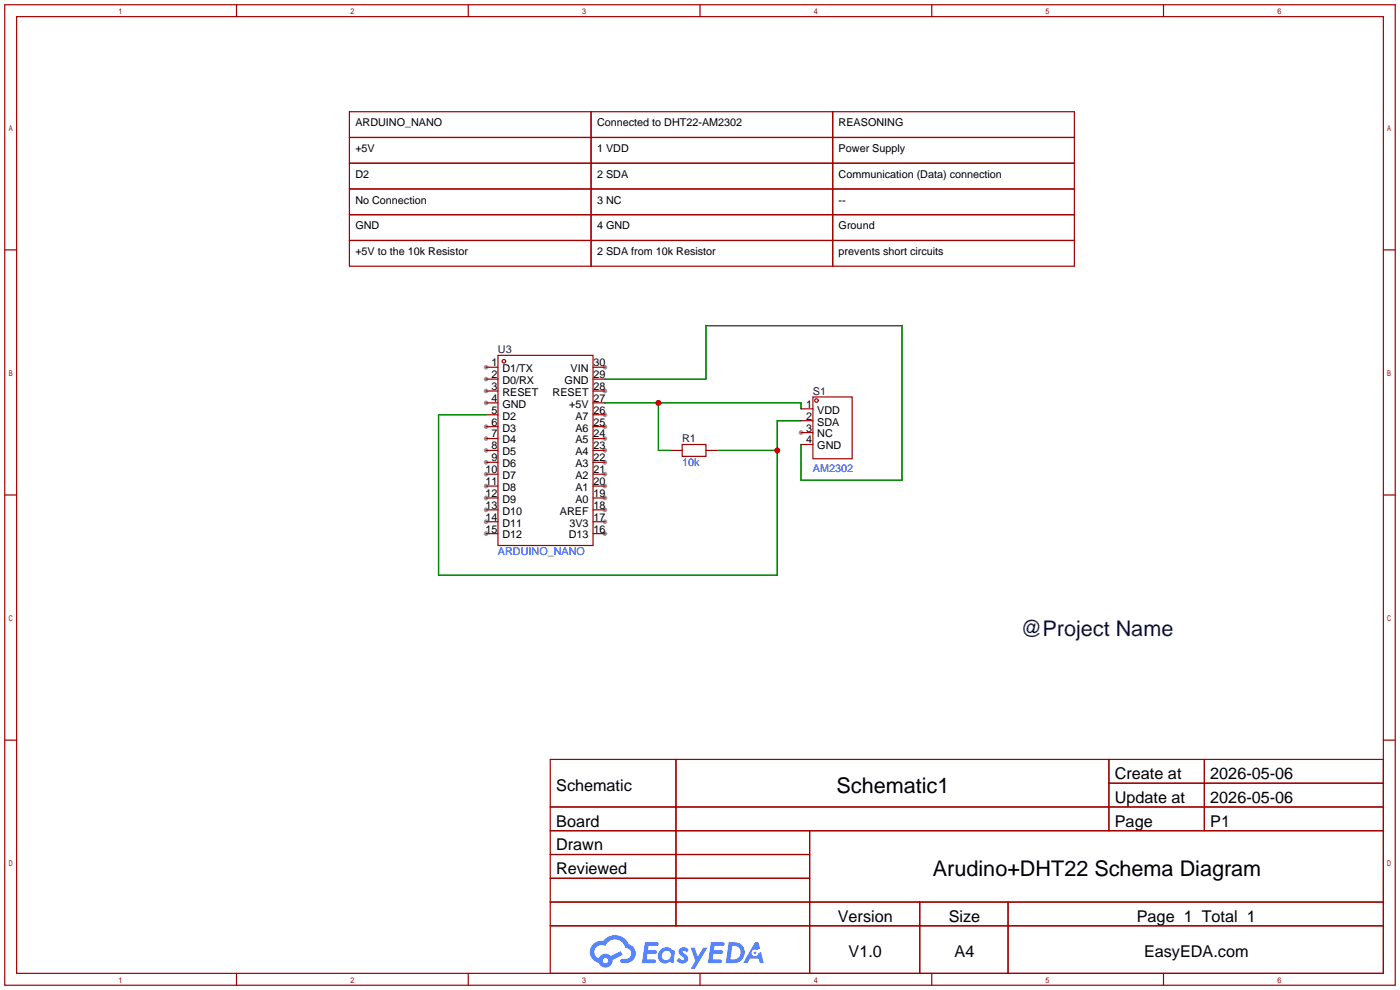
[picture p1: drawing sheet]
<svg xmlns="http://www.w3.org/2000/svg" width="299mm" height="212mm" viewBox="0 0 299 212" stroke-linecap="round" stroke-linejoin="round" font-family="sans-serif">
<g fill="#999">
<circle cx="103.9" cy="78.5" r=".51"/>
<circle cx="103.9" cy="81" r=".51"/>
<circle cx="103.9" cy="83.6" r=".51"/>
<circle cx="103.9" cy="86.1" r=".51"/>
<circle cx="103.9" cy="91.2" r=".51"/>
<circle cx="103.9" cy="93.7" r=".51"/>
<circle cx="103.9" cy="96.3" r=".51"/>
<circle cx="103.9" cy="98.8" r=".51"/>
<circle cx="103.9" cy="101.3" r=".51"/>
<circle cx="103.9" cy="103.9" r=".51"/>
<circle cx="103.9" cy="106.4" r=".51"/>
<circle cx="103.9" cy="109" r=".51"/>
<circle cx="103.9" cy="111.5" r=".51"/>
<circle cx="103.9" cy="114" r=".51"/>
<circle cx="129.3" cy="114" r=".51"/>
<circle cx="129.3" cy="111.5" r=".51"/>
<circle cx="129.3" cy="109" r=".51"/>
<circle cx="129.3" cy="106.4" r=".51"/>
<circle cx="129.3" cy="103.9" r=".51"/>
<circle cx="129.3" cy="101.3" r=".51"/>
<circle cx="129.3" cy="98.8" r=".51"/>
<circle cx="129.3" cy="96.3" r=".51"/>
<circle cx="129.3" cy="93.7" r=".51"/>
<circle cx="129.3" cy="91.2" r=".51"/>
<circle cx="129.3" cy="88.6" r=".51"/>
<circle cx="129.3" cy="83.6" r=".51"/>
<circle cx="129.3" cy="78.5" r=".51"/>
<circle cx="171.2" cy="92.5" r=".51"/>
</g>
<g fill="none" stroke="#a10000" stroke-width=".25">
<path d="M1 1h297.2v209.6h-297.2zM3.6 3.6h292.1v204.4h-292.1zM50.5 1v2.6M100.1 1v2.6M149.6 1v2.6M199.1 1v2.6M248.7 1v2.6M1 53.4h2.6M295.7 53.4h2.5M1 105.8h2.6M295.7 105.8h2.5M1 158.2h2.6"/>
<path d="M295.7 158.2h2.5M117.6 162.3h178.1v45.7h-178.1zM117.6 172.5h178.1M117.6 177.5h178.1M144.5 162.3v35.6M173 177.5v30.5M237 162.3v15.2M237 167.4h58.7M257.4 162.3v15.2M117.6 182.6h55.4M117.6 192.8h178.1M117.6 187.7h55.4"/>
<path d="M117.6 197.9h178.1M196.6 192.8v15.2M215.4 192.8v15.2M50.5 208v2.6M100.1 208v2.6M149.6 208v2.6M199.1 208v2.6M248.7 208v2.6"/>
</g>
<g fill="#5487ff">
<path d="M145.3 202.7a1.3 1.3 0 0 1 1.9 .3l-.4 .6a.54 .54 0 0 0-.9-.2l.1 .2a1.34 1.34 0 0 1 .9 1.8 1.47 1.47 0 0 1-2.3-.1l.5-.6 .8 .5a.31 .31 0 0 0 .4-.3 .31 .31 0 0 0-.3-.4 1.12 1.12 0 0 1-.7-1.8z"/>
<path d="M147.6 202.5h.9l.6 2 1.2-2h.9l-2.7 4.6h-.9l1-1.7z"/>
<path d="M137.8 201.4h1.7a1.31 1.31 0 0 1 1.2 .2 .4 .4 0 0 1-.3 .5l-1.8 .1-.1 .9h1.6a.4 .4 0 0 1 .4 .4 .4 .4 0 0 1-.5 .4h-1.6l-.2 1.2h1.4a.46 .46 0 0 1 .5 0 .46 .46 0 0 1 .1 .5l-.4 .2h-2.6z"/>
<path d="M151.9 201.4h1.7a1.32 1.32 0 0 1 1.2 .2 .39 .39 0 0 1-.3 .5l-1.8 .1-.1 .9h1.6a.4 .4 0 0 1 .4 .4 .4 .4 0 0 1-.4 .4h-1.7l-.2 1.2h1.4a.46 .46 0 0 1 .5 0 .46 .46 0 0 1 .1 .5l-.4 .2h-2.6z"/>
<path d="M161.3 201.4h.8l.3 1.3-.6 .4a.75 .75 0 0 0-1.1 .3 .75 .75 0 0 0 .5 1 .75 .75 0 0 0 .9-.7l.5-.2 .6 2.3h-.8l-.3-.9h-1.8l-.5 .9h-1z"/>
<path d="M155.7 201.4l-.6 4.4h1.5a2.27 2.27 0 0 0 2.6-2.2 2.27 2.27 0 0 0-2.7-2.2zM156.5 202.1a1.5 1.5 0 0 1 1.8 1.6 1.5 1.5 0 0 1-1.9 1.4h-.3z"/>
<path d="M141.2 203a1.6 1.6 0 0 0-.3 2.3 1.6 1.6 0 0 0 2.3 .2l.7 .3 .3-2.4-.1-.3-.5-.1a1.58 1.58 0 0 0-2.4 0zM141.8 203.5a.98 .98 0 0 1 1.6 .4 .98 .98 0 0 1-1.1 1.3 .94 .94 0 0 1-.9-.7 .94 .94 0 0 1 .4-1z"/>
<path d="M126.8 201.8a2.37 2.37 0 0 0 1.1 4 1.54 1.54 0 0 0 1.8 1 1.54 1.54 0 0 0 1.2-1.6l2.2-1.1-.5-.8-2 1a1.57 1.57 0 0 0-2.7 .5 1.5 1.5 0 0 1-.7-2.1 1.5 1.5 0 0 1 2.2-.5 2.23 2.23 0 0 1 2.3-1.4 2.23 2.23 0 0 1 2 1.8 1.16 1.16 0 0 1 1.2 1.1 1.16 1.16 0 0 1-1.1 1.2h-.7a.47 .47 0 0 0-.5 .4 .47 .47 0 0 0 .4 .5 2.17 2.17 0 0 0 2.5-.9 2.17 2.17 0 0 0-.3-2.7l-.8-.4a3.2 3.2 0 0 0-5.5-.7l-1.1 .1zM128.8 205.3a.6 .6 0 0 1 1.2 0 .6 .6 0 0 1-1.2 0z"/>
<circle cx="161.4" cy="203.6" r=".28"/>
</g>
<g fill="none" stroke="#a10000" stroke-width=".25">
<path d="M74.7 23.9h154.9v33h-154.9zM74.7 29.4h154.9M74.7 34.9h154.9M126.3 23.9v33M178 23.9v33M74.7 40.4h154.9M74.7 45.9h154.9M74.7 51.4h154.9M103.9 78.5h2.5M106.4 75.9h20.3v40.7h-20.3zM126.7 78.5h2.6M103.9 96.3h2.5"/>
<path d="M103.9 81h2.5M103.9 83.6h2.5M103.9 86.1h2.5M103.9 88.6h2.5M103.9 91.2h2.5M103.9 93.7h2.5M103.9 98.8h2.5M126.7 96.3h2.6M126.7 81h2.6M126.7 83.6h2.6M126.7 86.1h2.6M126.7 88.6h2.6"/>
<path d="M126.7 91.2h2.6M126.7 93.7h2.6M126.7 98.8h2.6M143.3 96.3h2.5M145.8 95h5.1v2.5h-5.1zM150.9 96.3h2.5M171.2 87.4h2.5M171.2 89.9h2.5M171.2 92.5h2.5M171.2 95h2.5M173.7 84.8h8.4v13.2h-8.4zM103.9 101.3h2.5"/>
<path d="M103.9 103.9h2.5M103.9 106.4h2.5M103.9 109h2.5M103.9 111.5h2.5M103.9 114h2.5M126.7 101.3h2.6M126.7 103.9h2.6M126.7 106.4h2.6M126.7 109h2.6M126.7 111.5h2.6M126.7 114h2.6"/>
<circle cx="107.7" cy="77.2" r=".38"/>
<circle cx="174.5" cy="85.6" r=".38"/>
</g>
<path d="M103.9 88.6h-10.2v34.3h72.4v-33h5.1M129.3 86.1h41.9v1.3M129.3 81h21.6v-11.4h41.9v33h-21.6v-7.6M140.7 86.1v10.2h2.6M153.4 96.3h12.7" fill="none" stroke="#008700" stroke-width=".25"/>
<g fill="#c00">
<circle cx="140.7" cy="86.1" r=".63"/>
<circle cx="166.1" cy="96.3" r=".63"/>
</g>
<text font-size="4.6" fill="#000080" x="218.1" y="136">@Project Name</text>
<g font-size="4.6">
<text x="178.8" y="169.4">Schematic1</text>
<text x="199.4" y="187.2">Arudino+DHT22 Schema Diagram</text>
</g>
<g font-size="3.5">
<text x="238.3" y="166.5">Create at</text>
<text x="258.7" y="166.5">2026-05-06</text>
<text x="118.9" y="169.1">Schematic</text>
<text x="238.3" y="171.6">Update at</text>
<text x="258.7" y="171.6">2026-05-06</text>
<text x="118.9" y="176.7">Board</text>
<text x="238.3" y="176.7">Page</text>
<text x="258.7" y="176.7">P1</text>
<text x="118.9" y="181.8">Drawn</text>
<text x="118.9" y="186.8">Reviewed</text>
<text x="179.1" y="197">Version</text>
<text x="202.8" y="197">Size</text>
<text x="243" y="197">Page 1 Total 1</text>
<text x="181.4" y="204.6">V1.0</text>
<text x="204" y="204.6">A4</text>
<text x="244.5" y="204.6">EasyEDA.com</text>
</g>
<g font-size="2.3">
<text x="75.9" y="27">ARDUINO_NANO</text>
<text x="127.6" y="27">Connected to DHT22-AM2302</text>
<text x="179.2" y="27">REASONING</text>
<text x="75.9" y="32.5">+5V</text>
<text x="127.6" y="32.5">1 VDD</text>
<text x="179.2" y="32.5">Power Supply</text>
<text x="75.9" y="38">D2</text>
<text x="127.6" y="38">2 SDA</text>
<text x="179.2" y="38">Communication (Data) connection</text>
<text x="75.9" y="43.5">No Connection</text>
<text x="127.6" y="43.5">3 NC</text>
<text x="179.2" y="43.5">--</text>
<text x="75.9" y="49">GND</text>
<text x="127.6" y="49">4 GND</text>
<text x="179.2" y="49">Ground</text>
<text x="75.9" y="54.5">+5V to the 10k Resistor</text>
<text x="127.6" y="54.5">2 SDA from 10k Resistor</text>
<text x="179.2" y="54.5">prevents short circuits</text>
<text x="105" y="78.3">1</text>
<text x="105" y="80.8">2</text>
<text x="105" y="83.3">3</text>
<text x="107.4" y="79.5">D1/TX</text>
<text x="107.4" y="82.1">D0/RX</text>
<text x="120.7" y="82.1">GND</text>
<text x="122" y="79.5">VIN</text>
<text x="126.9" y="83.3">28</text>
<text x="126.9" y="80.8">29</text>
<text x="126.9" y="78.3">30</text>
<text x="105" y="85.9">4</text>
<text x="105" y="88.4">5</text>
<text x="107.4" y="84.6">RESET</text>
<text x="107.4" y="87.1">GND</text>
<text x="107.4" y="89.7">D2</text>
<text x="118.1" y="84.6">RESET</text>
<text x="121.6" y="87.1">+5V</text>
<text x="123" y="89.7">A7</text>
<text x="126.9" y="88.4">26</text>
<text x="126.9" y="85.9">27</text>
<text x="172.3" y="87.1">1</text>
<text x="172.3" y="89.7">2</text>
<text x="174.7" y="88.4">VDD</text>
<text x="105" y="91">6</text>
<text x="105" y="93.5">7</text>
<text x="107.4" y="92.2">D3</text>
<text x="107.4" y="94.8">D4</text>
<text x="123" y="94.8">A5</text>
<text x="123" y="92.2">A6</text>
<text x="126.9" y="93.5">24</text>
<text x="126.9" y="91">25</text>
<text x="172.3" y="92.2">3</text>
<text x="172.3" y="94.8">4</text>
<text x="174.7" y="91">SDA</text>
<text x="174.7" y="93.5">NC</text>
<text x="103.7" y="101.1">10</text>
<text x="105" y="96">8</text>
<text x="105" y="98.6">9</text>
<text x="107.4" y="97.3">D5</text>
<text x="107.4" y="99.8">D6</text>
<text x="123" y="99.8">A3</text>
<text x="123" y="97.3">A4</text>
<text x="126.9" y="101.1">21</text>
<text x="126.9" y="98.6">22</text>
<text x="126.9" y="96">23</text>
<text x="174.7" y="96">GND</text>
<text x="103.7" y="103.7">11</text>
<text x="103.7" y="106.2">12</text>
<text x="107.4" y="102.4">D7</text>
<text x="107.4" y="104.9">D8</text>
<text x="107.4" y="107.5">D9</text>
<text x="123" y="107.5">A0</text>
<text x="123" y="104.9">A1</text>
<text x="123" y="102.4">A2</text>
<text x="126.9" y="106.2">19</text>
<text x="126.9" y="103.7">20</text>
<text x="103.7" y="108.7">13</text>
<text x="103.7" y="111.3">14</text>
<text x="103.7" y="113.8">15</text>
<text x="107.4" y="110">D10</text>
<text x="107.4" y="112.5">D11</text>
<text x="119.6" y="110">AREF</text>
<text x="121.7" y="112.5">3V3</text>
<text x="126.9" y="113.8">16</text>
<text x="126.9" y="111.3">17</text>
<text x="126.9" y="108.7">18</text>
<text x="107.4" y="115.1">D12</text>
<text x="121.6" y="115.1">D13</text>
</g>
<g font-size="2.3" fill="#000080">
<text x="106.4" y="75.5">U3</text>
<text x="173.7" y="84.4">S1</text>
<text x="145.8" y="94.5">R1</text>
</g>
<g font-size="2.3" fill="#00f">
<text x="145.8" y="99.6">10k</text>
<text x="173.7" y="100.9">AM2302</text>
<text x="106.4" y="118.7">ARDUINO_NANO</text>
</g>
</svg>
